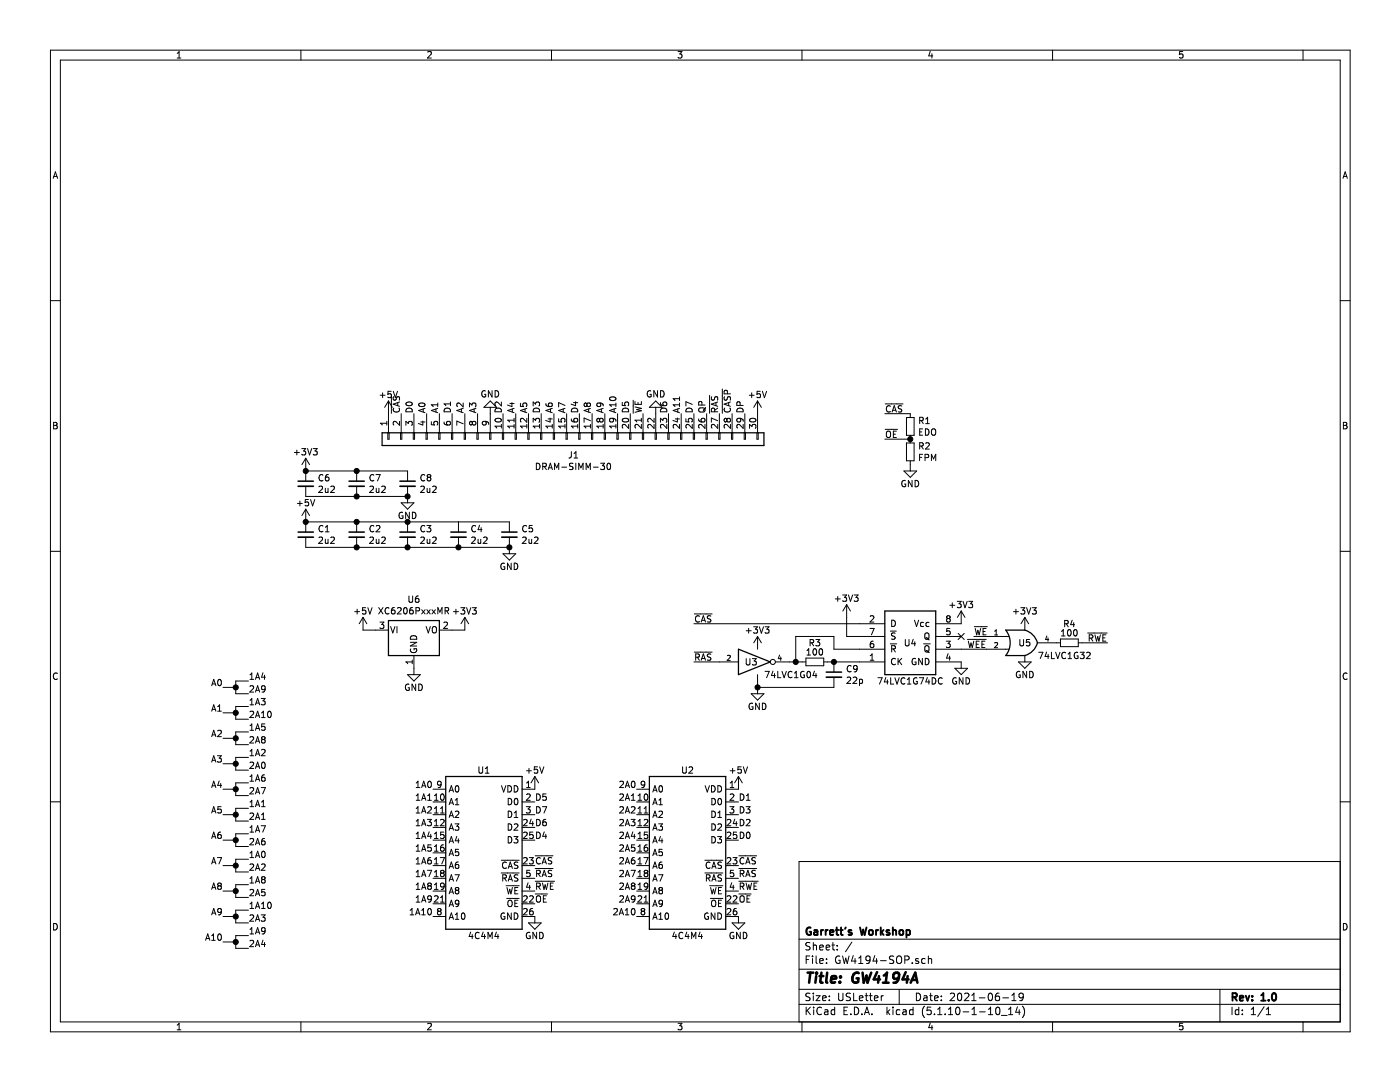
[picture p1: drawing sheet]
EESchema Schematic File Version 4
EELAYER 30 0
EELAYER END
$Descr USLetter 11000 8500
encoding utf-8
Sheet 1 1
Title "GW4194A"
Date "2021-06-19"
Rev "1.0"
Comp "Garrett's Workshop"
Comment1 ""
Comment2 ""
Comment3 ""
Comment4 ""
$EndDescr
$Comp
L Connector_Generic:Conn_01x30 J1
U 1 1
P 4450 3450
F 0 "J1" V 4574 3396 50  0000 C CNN
F 1 "DRAM-SIMM-30" V 4665 3396 50  0000 C CNN
F 2 "stdpads:SIMM-30_Edge" H 4450 3450 50  0001 C CNN
F 3 "~" H 4450 3450 50  0001 C CNN
	1    4450 3450
	0    -1   1    0   
$EndComp
$Comp
L power:+5V #PWR0101
U 1 1
P 5950 3250
F 0 "#PWR0101" H 5950 3100 50  0001 C CNN
F 1 "+5V" H 5950 3400 50  0000 C CNN
F 2 "" H 5950 3250 50  0001 C CNN
F 3 "" H 5950 3250 50  0001 C CNN
	1    5950 3250
	1    0    0    -1  
$EndComp
$Comp
L power:+5V #PWR0102
U 1 1
P 3050 3250
F 0 "#PWR0102" H 3050 3100 50  0001 C CNN
F 1 "+5V" H 3050 3400 50  0000 C CNN
F 2 "" H 3050 3250 50  0001 C CNN
F 3 "" H 3050 3250 50  0001 C CNN
	1    3050 3250
	1    0    0    -1  
$EndComp
$Comp
L power:GND #PWR0103
U 1 1
P 5150 3250
F 0 "#PWR0103" H 5150 3000 50  0001 C CNN
F 1 "GND" H 5150 3100 50  0000 C CNN
F 2 "" H 5150 3250 50  0001 C CNN
F 3 "" H 5150 3250 50  0001 C CNN
	1    5150 3250
	-1   0    0    1   
$EndComp
$Comp
L power:GND #PWR0104
U 1 1
P 3850 3250
F 0 "#PWR0104" H 3850 3000 50  0001 C CNN
F 1 "GND" H 3850 3100 50  0000 C CNN
F 2 "" H 3850 3250 50  0001 C CNN
F 3 "" H 3850 3250 50  0001 C CNN
	1    3850 3250
	-1   0    0    1   
$EndComp
Text Label 3150 3250 1    50   ~ 0
~CAS~
Text Label 3250 3250 1    50   ~ 0
D0
Text Label 3350 3250 1    50   ~ 0
A0
Text Label 3450 3250 1    50   ~ 0
A1
Text Label 3550 3250 1    50   ~ 0
D1
Text Label 3650 3250 1    50   ~ 0
A2
Text Label 3750 3250 1    50   ~ 0
A3
Text Label 3950 3250 1    50   ~ 0
D2
Text Label 4050 3250 1    50   ~ 0
A4
Text Label 4150 3250 1    50   ~ 0
A5
Text Label 4250 3250 1    50   ~ 0
D3
Text Label 4350 3250 1    50   ~ 0
A6
Text Label 4450 3250 1    50   ~ 0
A7
Text Label 4550 3250 1    50   ~ 0
D4
Text Label 4650 3250 1    50   ~ 0
A8
Text Label 4750 3250 1    50   ~ 0
A9
Text Label 4850 3250 1    50   ~ 0
A10
Text Label 4950 3250 1    50   ~ 0
D5
Text Label 5050 3250 1    50   ~ 0
~WE~
Text Label 5250 3250 1    50   ~ 0
D6
Text Label 5350 3250 1    50   ~ 0
A11
Text Label 5450 3250 1    50   ~ 0
D7
Text Label 5550 3250 1    50   ~ 0
QP
Text Label 5650 3250 1    50   ~ 0
~RAS~
Text Label 5750 3250 1    50   ~ 0
~CASP~
Text Label 5850 3250 1    50   ~ 0
DP
Text Label 4200 7100 0    50   ~ 0
~OE~
Text Label 3400 7000 2    50   ~ 0
1A8
Text Label 3400 6900 2    50   ~ 0
1A7
Text Label 3400 6800 2    50   ~ 0
1A6
Text Label 3400 6700 2    50   ~ 0
1A5
Text Label 3400 6600 2    50   ~ 0
1A4
Text Label 3400 6500 2    50   ~ 0
1A3
Text Label 3400 6400 2    50   ~ 0
1A2
Text Label 3400 6300 2    50   ~ 0
1A1
Text Label 3400 6200 2    50   ~ 0
1A0
Text Label 3400 7200 2    50   ~ 0
1A10
Wire Wire Line
	1850 7400 1850 7350
Wire Wire Line
	1850 7400 1850 7450
Connection ~ 1850 7400
Wire Wire Line
	1850 7450 1950 7450
Wire Wire Line
	1850 7350 1950 7350
Wire Wire Line
	1750 7400 1850 7400
Wire Wire Line
	1850 5400 1850 5350
Wire Wire Line
	1850 5400 1850 5450
Connection ~ 1850 5400
Wire Wire Line
	1850 5450 1950 5450
Wire Wire Line
	1850 5350 1950 5350
Wire Wire Line
	1750 5400 1850 5400
Wire Wire Line
	1850 5600 1850 5550
Wire Wire Line
	1850 5600 1850 5650
Connection ~ 1850 5600
Wire Wire Line
	1850 5650 1950 5650
Wire Wire Line
	1850 5550 1950 5550
Wire Wire Line
	1750 5600 1850 5600
Wire Wire Line
	1850 5800 1850 5750
Wire Wire Line
	1850 5800 1850 5850
Connection ~ 1850 5800
Wire Wire Line
	1850 5850 1950 5850
Wire Wire Line
	1850 5750 1950 5750
Wire Wire Line
	1750 5800 1850 5800
Wire Wire Line
	1850 6000 1850 5950
Wire Wire Line
	1850 6000 1850 6050
Connection ~ 1850 6000
Wire Wire Line
	1850 6050 1950 6050
Wire Wire Line
	1850 5950 1950 5950
Wire Wire Line
	1750 6000 1850 6000
Wire Wire Line
	1850 7000 1850 7050
Wire Wire Line
	1850 7000 1850 6950
Connection ~ 1850 7000
Wire Wire Line
	1850 6950 1950 6950
Wire Wire Line
	1850 7050 1950 7050
Wire Wire Line
	1750 7000 1850 7000
Wire Wire Line
	1850 6800 1850 6850
Wire Wire Line
	1850 6800 1850 6750
Connection ~ 1850 6800
Wire Wire Line
	1850 6750 1950 6750
Wire Wire Line
	1850 6850 1950 6850
Wire Wire Line
	1750 6800 1850 6800
Wire Wire Line
	1850 6600 1850 6650
Wire Wire Line
	1850 6600 1850 6550
Connection ~ 1850 6600
Wire Wire Line
	1850 6550 1950 6550
Wire Wire Line
	1850 6650 1950 6650
Wire Wire Line
	1750 6600 1850 6600
Wire Wire Line
	1850 6400 1850 6450
Wire Wire Line
	1850 6400 1850 6350
Connection ~ 1850 6400
Wire Wire Line
	1850 6350 1950 6350
Wire Wire Line
	1850 6450 1950 6450
Wire Wire Line
	1750 6400 1850 6400
Wire Wire Line
	1850 6200 1850 6250
Wire Wire Line
	1850 6200 1850 6150
Connection ~ 1850 6200
Wire Wire Line
	1850 6150 1950 6150
Wire Wire Line
	1850 6250 1950 6250
Wire Wire Line
	1750 6200 1850 6200
Wire Wire Line
	1850 7200 1850 7150
Wire Wire Line
	1850 7200 1850 7250
Connection ~ 1850 7200
Wire Wire Line
	1850 7250 1950 7250
Wire Wire Line
	1850 7150 1950 7150
Wire Wire Line
	1750 7200 1850 7200
$Comp
L Device:C_Small C1
U 1 1
P 2400 4200
F 0 "C1" H 2492 4246 50  0000 L CNN
F 1 "2u2" H 2492 4155 50  0000 L CNN
F 2 "stdpads:C_0805" H 2400 4200 50  0001 C CNN
F 3 "~" H 2400 4200 50  0001 C CNN
	1    2400 4200
	1    0    0    -1  
$EndComp
$Comp
L Device:C_Small C2
U 1 1
P 2800 4200
F 0 "C2" H 2892 4246 50  0000 L CNN
F 1 "2u2" H 2892 4155 50  0000 L CNN
F 2 "stdpads:C_0805" H 2800 4200 50  0001 C CNN
F 3 "~" H 2800 4200 50  0001 C CNN
	1    2800 4200
	1    0    0    -1  
$EndComp
Wire Wire Line
	2800 4300 2400 4300
$Comp
L power:+5V #PWR0113
U 1 1
P 2400 4100
F 0 "#PWR0113" H 2400 3950 50  0001 C CNN
F 1 "+5V" H 2400 4250 50  0000 C CNN
F 2 "" H 2400 4100 50  0001 C CNN
F 3 "" H 2400 4100 50  0001 C CNN
	1    2400 4100
	1    0    0    -1  
$EndComp
Connection ~ 2400 4100
Wire Wire Line
	2400 4100 2800 4100
$Comp
L Device:C_Small C3
U 1 1
P 3200 4200
F 0 "C3" H 3292 4246 50  0000 L CNN
F 1 "2u2" H 3292 4155 50  0000 L CNN
F 2 "stdpads:C_0805" H 3200 4200 50  0001 C CNN
F 3 "~" H 3200 4200 50  0001 C CNN
	1    3200 4200
	1    0    0    -1  
$EndComp
Wire Wire Line
	3200 4100 2800 4100
Connection ~ 2800 4100
Wire Wire Line
	2800 4300 3200 4300
Connection ~ 2800 4300
Connection ~ 3200 4300
Wire Wire Line
	3200 4300 3600 4300
Connection ~ 3600 4300
Wire Wire Line
	3600 4100 3200 4100
Connection ~ 3200 4100
$Comp
L Device:C_Small C4
U 1 1
P 3600 4200
F 0 "C4" H 3692 4246 50  0000 L CNN
F 1 "2u2" H 3692 4155 50  0000 L CNN
F 2 "stdpads:C_0805" H 3600 4200 50  0001 C CNN
F 3 "~" H 3600 4200 50  0001 C CNN
	1    3600 4200
	1    0    0    -1  
$EndComp
Text Label 1950 5650 0    50   ~ 0
2A10
Text Label 1950 5450 0    50   ~ 0
2A9
Text Label 1950 5850 0    50   ~ 0
2A8
Text Label 1950 6050 0    50   ~ 0
2A0
Text Label 1950 6250 0    50   ~ 0
2A7
Text Label 1950 6450 0    50   ~ 0
2A1
Text Label 1950 6850 0    50   ~ 0
2A2
Text Label 1950 7050 0    50   ~ 0
2A5
Text Label 1950 6650 0    50   ~ 0
2A6
Text Label 1950 7250 0    50   ~ 0
2A3
Text Label 1950 7450 0    50   ~ 0
2A4
Text Label 1750 6000 2    50   ~ 0
A3
Text Label 1750 5800 2    50   ~ 0
A2
Text Label 1750 5600 2    50   ~ 0
A1
Text Label 1750 5400 2    50   ~ 0
A0
Text Label 1750 7000 2    50   ~ 0
A8
Text Label 1750 6800 2    50   ~ 0
A7
Text Label 1750 6600 2    50   ~ 0
A6
Text Label 1750 6400 2    50   ~ 0
A5
Text Label 1750 6200 2    50   ~ 0
A4
Text Label 1750 7200 2    50   ~ 0
A9
Text Label 1750 7400 2    50   ~ 0
A10
Text Label 1950 5350 0    50   ~ 0
1A4
Text Label 1950 5550 0    50   ~ 0
1A3
Text Label 1950 5750 0    50   ~ 0
1A5
Text Label 1950 5950 0    50   ~ 0
1A2
Text Label 1950 6150 0    50   ~ 0
1A6
Text Label 1950 6350 0    50   ~ 0
1A1
Text Label 1950 6550 0    50   ~ 0
1A7
Text Label 1950 6750 0    50   ~ 0
1A0
Text Label 1950 6950 0    50   ~ 0
1A8
Text Label 1950 7150 0    50   ~ 0
1A10
Text Label 1950 7350 0    50   ~ 0
1A9
$Comp
L GW_RAM:DRAM-4Mx4-SOP-24 U1
U 1 1
P 3800 6700
F 0 "U1" H 3800 7350 50  0000 C CNN
F 1 "4C4M4" H 3800 6050 50  0000 C CNN
F 2 "stdpads:SOP-24-26_300mil" H 3800 6000 50  0001 C CNN
F 3 "https://www.alliancememory.com/wp-content/uploads/pdf/AS6C8008.pdf" H 3800 6200 50  0001 C CNN
	1    3800 6700
	1    0    0    -1  
$EndComp
Text Label 3400 7100 2    50   ~ 0
1A9
$Comp
L power:GND #PWR0105
U 1 1
P 4200 7200
F 0 "#PWR0105" H 4200 6950 50  0001 C CNN
F 1 "GND" H 4200 7050 50  0000 C CNN
F 2 "" H 4200 7200 50  0001 C CNN
F 3 "" H 4200 7200 50  0001 C CNN
	1    4200 7200
	1    0    0    -1  
$EndComp
Text Label 4200 6800 0    50   ~ 0
~CAS~
Text Label 4200 6900 0    50   ~ 0
~RAS~
Text Label 4200 7000 0    50   ~ 0
~RWE~
Text Label 4200 6300 0    50   ~ 0
D5
Text Label 4200 6600 0    50   ~ 0
D4
Text Label 4200 6400 0    50   ~ 0
D7
Text Label 4200 6500 0    50   ~ 0
D6
$Comp
L power:+5V #PWR0106
U 1 1
P 4200 6200
F 0 "#PWR0106" H 4200 6050 50  0001 C CNN
F 1 "+5V" H 4200 6350 50  0000 C CNN
F 2 "" H 4200 6200 50  0001 C CNN
F 3 "" H 4200 6200 50  0001 C CNN
	1    4200 6200
	1    0    0    -1  
$EndComp
Text Label 5800 7100 0    50   ~ 0
~OE~
Text Label 5000 7000 2    50   ~ 0
2A8
Text Label 5000 6900 2    50   ~ 0
2A7
Text Label 5000 6800 2    50   ~ 0
2A6
Text Label 5000 6700 2    50   ~ 0
2A5
Text Label 5000 6600 2    50   ~ 0
2A4
Text Label 5000 6500 2    50   ~ 0
2A3
Text Label 5000 6400 2    50   ~ 0
2A2
Text Label 5000 6300 2    50   ~ 0
2A1
Text Label 5000 6200 2    50   ~ 0
2A0
Text Label 5000 7200 2    50   ~ 0
2A10
Text Label 5000 7100 2    50   ~ 0
2A9
$Comp
L power:GND #PWR0108
U 1 1
P 5800 7200
F 0 "#PWR0108" H 5800 6950 50  0001 C CNN
F 1 "GND" H 5800 7050 50  0000 C CNN
F 2 "" H 5800 7200 50  0001 C CNN
F 3 "" H 5800 7200 50  0001 C CNN
	1    5800 7200
	1    0    0    -1  
$EndComp
Text Label 5800 6800 0    50   ~ 0
~CAS~
Text Label 5800 6900 0    50   ~ 0
~RAS~
Text Label 5800 7000 0    50   ~ 0
~RWE~
$Comp
L power:+5V #PWR0109
U 1 1
P 5800 6200
F 0 "#PWR0109" H 5800 6050 50  0001 C CNN
F 1 "+5V" H 5800 6350 50  0000 C CNN
F 2 "" H 5800 6200 50  0001 C CNN
F 3 "" H 5800 6200 50  0001 C CNN
	1    5800 6200
	1    0    0    -1  
$EndComp
Text Label 5800 6600 0    50   ~ 0
D0
Text Label 5800 6500 0    50   ~ 0
D2
Text Label 5800 6400 0    50   ~ 0
D3
Text Label 5800 6300 0    50   ~ 0
D1
$Comp
L power:GND #PWR0110
U 1 1
P 4000 4300
F 0 "#PWR0110" H 4000 4050 50  0001 C CNN
F 1 "GND" H 4000 4150 50  0000 C CNN
F 2 "" H 4000 4300 50  0001 C CNN
F 3 "" H 4000 4300 50  0001 C CNN
	1    4000 4300
	1    0    0    -1  
$EndComp
Wire Wire Line
	3600 4300 4000 4300
Connection ~ 4000 4300
Wire Wire Line
	4000 4100 3600 4100
$Comp
L Device:C_Small C5
U 1 1
P 4000 4200
F 0 "C5" H 4092 4246 50  0000 L CNN
F 1 "2u2" H 4092 4155 50  0000 L CNN
F 2 "stdpads:C_0805" H 4000 4200 50  0001 C CNN
F 3 "~" H 4000 4200 50  0001 C CNN
	1    4000 4200
	1    0    0    -1  
$EndComp
$Comp
L GW_RAM:DRAM-4Mx4-SOP-24 U2
U 1 1
P 5400 6700
F 0 "U2" H 5400 7350 50  0000 C CNN
F 1 "4C4M4" H 5400 6050 50  0000 C CNN
F 2 "stdpads:SOP-24-26_300mil" H 5400 6000 50  0001 C CNN
F 3 "https://www.alliancememory.com/wp-content/uploads/pdf/AS6C8008.pdf" H 5400 6200 50  0001 C CNN
	1    5400 6700
	1    0    0    -1  
$EndComp
$Comp
L power:GND #PWR0107
U 1 1
P 7550 5200
F 0 "#PWR0107" H 7550 4950 50  0001 C CNN
F 1 "GND" H 7550 5050 50  0000 C CNN
F 2 "" H 7550 5200 50  0001 C CNN
F 3 "" H 7550 5200 50  0001 C CNN
	1    7550 5200
	1    0    0    -1  
$EndComp
NoConn ~ 7550 5000
Text Label 7650 5000 0    50   ~ 0
~WE~
Text Label 7750 5100 2    50   ~ 0
~WEE~
Wire Wire Line
	7650 5000 7750 5000
Text Label 8700 5050 2    50   ~ 0
~RWE~
Wire Wire Line
	8700 5050 8500 5050
$Comp
L Device:R_Small R2
U 1 1
P 7150 3550
F 0 "R2" H 7209 3596 50  0000 L CNN
F 1 "FPM" H 7209 3505 50  0000 L CNN
F 2 "stdpads:R_0805" H 7150 3550 50  0001 C CNN
F 3 "~" H 7150 3550 50  0001 C CNN
	1    7150 3550
	1    0    0    -1  
$EndComp
$Comp
L Device:R_Small R1
U 1 1
P 7150 3350
F 0 "R1" H 7209 3396 50  0000 L CNN
F 1 "EDO" H 7209 3305 50  0000 L CNN
F 2 "stdpads:R_0805" H 7150 3350 50  0001 C CNN
F 3 "~" H 7150 3350 50  0001 C CNN
	1    7150 3350
	1    0    0    -1  
$EndComp
Text Label 6950 3450 0    50   ~ 0
~OE~
Wire Wire Line
	7150 3450 6950 3450
Connection ~ 7150 3450
Text Label 6950 3250 0    50   ~ 0
~CAS~
Wire Wire Line
	6950 3250 7150 3250
$Comp
L power:GND #PWR0115
U 1 1
P 7150 3650
F 0 "#PWR0115" H 7150 3400 50  0001 C CNN
F 1 "GND" H 7150 3500 50  0000 C CNN
F 2 "" H 7150 3650 50  0001 C CNN
F 3 "" H 7150 3650 50  0001 C CNN
	1    7150 3650
	1    0    0    -1  
$EndComp
$Comp
L 74xGxx:74AHCT1G32 U5
U 1 1
P 8050 5050
F 0 "U5" H 8050 5050 50  0000 C CNN
F 1 "74LVC1G32" H 8150 4950 50  0000 L CNN
F 2 "stdpads:SOT-353" H 8050 5050 50  0001 C CNN
F 3 "http://www.ti.com/lit/sg/scyt129e/scyt129e.pdf" H 8050 5050 50  0001 C CNN
	1    8050 5050
	1    0    0    -1  
$EndComp
$Comp
L power:GND #PWR0118
U 1 1
P 8050 5150
F 0 "#PWR0118" H 8050 4900 50  0001 C CNN
F 1 "GND" H 8050 5000 50  0000 C CNN
F 2 "" H 8050 5150 50  0001 C CNN
F 3 "" H 8050 5150 50  0001 C CNN
	1    8050 5150
	1    0    0    -1  
$EndComp
$Comp
L Regulator_Linear:XC6206PxxxMR U6
U 1 1
P 3250 4950
F 0 "U6" H 3250 5192 50  0000 C CNN
F 1 "XC6206PxxxMR" H 3250 5101 50  0000 C CNN
F 2 "stdpads:SOT-23" H 3250 5175 50  0001 C CIN
F 3 "https://www.torexsemi.com/file/xc6206/XC6206.pdf" H 3250 4950 50  0001 C CNN
	1    3250 4950
	1    0    0    -1  
$EndComp
$Comp
L power:GND #PWR0119
U 1 1
P 3250 5250
F 0 "#PWR0119" H 3250 5000 50  0001 C CNN
F 1 "GND" H 3250 5100 50  0000 C CNN
F 2 "" H 3250 5250 50  0001 C CNN
F 3 "" H 3250 5250 50  0001 C CNN
	1    3250 5250
	1    0    0    -1  
$EndComp
$Comp
L Device:C_Small C6
U 1 1
P 2400 3800
F 0 "C6" H 2492 3846 50  0000 L CNN
F 1 "2u2" H 2492 3755 50  0000 L CNN
F 2 "stdpads:C_0805" H 2400 3800 50  0001 C CNN
F 3 "~" H 2400 3800 50  0001 C CNN
	1    2400 3800
	1    0    0    -1  
$EndComp
$Comp
L Device:C_Small C7
U 1 1
P 2800 3800
F 0 "C7" H 2892 3846 50  0000 L CNN
F 1 "2u2" H 2892 3755 50  0000 L CNN
F 2 "stdpads:C_0805" H 2800 3800 50  0001 C CNN
F 3 "~" H 2800 3800 50  0001 C CNN
	1    2800 3800
	1    0    0    -1  
$EndComp
Wire Wire Line
	2800 3900 2400 3900
Wire Wire Line
	2400 3700 2800 3700
$Comp
L power:+3V3 #PWR0121
U 1 1
P 2400 3700
F 0 "#PWR0121" H 2400 3550 50  0001 C CNN
F 1 "+3V3" H 2400 3850 50  0000 C CNN
F 2 "" H 2400 3700 50  0001 C CNN
F 3 "" H 2400 3700 50  0001 C CNN
	1    2400 3700
	1    0    0    -1  
$EndComp
Connection ~ 2400 3700
$Comp
L power:+5V #PWR0122
U 1 1
P 2850 4950
F 0 "#PWR0122" H 2850 4800 50  0001 C CNN
F 1 "+5V" H 2850 5100 50  0000 C CNN
F 2 "" H 2850 4950 50  0001 C CNN
F 3 "" H 2850 4950 50  0001 C CNN
	1    2850 4950
	1    0    0    -1  
$EndComp
Wire Wire Line
	2950 4950 2850 4950
$Comp
L power:+3V3 #PWR0123
U 1 1
P 3650 4950
F 0 "#PWR0123" H 3650 4800 50  0001 C CNN
F 1 "+3V3" H 3650 5100 50  0000 C CNN
F 2 "" H 3650 4950 50  0001 C CNN
F 3 "" H 3650 4950 50  0001 C CNN
	1    3650 4950
	1    0    0    -1  
$EndComp
Wire Wire Line
	3550 4950 3650 4950
$Comp
L GW_Logic:741G74DC U4
U 1 1
P 7150 5050
F 0 "U4" H 7150 5050 50  0000 C CNN
F 1 "74LVC1G74DC" H 7150 4750 50  0000 C CNN
F 2 "stdpads:NXP_TSSOP-8_3x3mm_P0.65mm" H 7150 4700 50  0001 C TNN
F 3 "" H 7150 4850 60  0001 C CNN
	1    7150 5050
	1    0    0    -1  
$EndComp
$Comp
L power:+3V3 #PWR0114
U 1 1
P 7550 4900
F 0 "#PWR0114" H 7550 4750 50  0001 C CNN
F 1 "+3V3" H 7550 5050 50  0000 C CNN
F 2 "" H 7550 4900 50  0001 C CNN
F 3 "" H 7550 4900 50  0001 C CNN
	1    7550 4900
	1    0    0    -1  
$EndComp
$Comp
L power:+3V3 #PWR0117
U 1 1
P 8050 4950
F 0 "#PWR0117" H 8050 4800 50  0001 C CNN
F 1 "+3V3" H 8050 5100 50  0000 C CNN
F 2 "" H 8050 4950 50  0001 C CNN
F 3 "" H 8050 4950 50  0001 C CNN
	1    8050 4950
	1    0    0    -1  
$EndComp
Connection ~ 2800 3900
Wire Wire Line
	6650 5000 6750 5000
Text Label 5450 5200 0    50   ~ 0
~RAS~
$Comp
L Device:C_Small C9
U 1 1
P 6550 5300
F 0 "C9" H 6642 5346 50  0000 L CNN
F 1 "22p" H 6642 5255 50  0000 L CNN
F 2 "stdpads:C_0805" H 6550 5300 50  0001 C CNN
F 3 "~" H 6550 5300 50  0001 C CNN
	1    6550 5300
	1    0    0    -1  
$EndComp
$Comp
L Device:R_Small R3
U 1 1
P 6400 5200
F 0 "R3" V 6250 5200 50  0000 C CNN
F 1 "100" V 6350 5200 50  0000 C BNN
F 2 "stdpads:R_0805" H 6400 5200 50  0001 C CNN
F 3 "~" H 6400 5200 50  0001 C CNN
	1    6400 5200
	0    1    1    0   
$EndComp
Wire Wire Line
	6500 5200 6550 5200
Wire Wire Line
	6750 5100 6550 5100
Wire Wire Line
	6550 5100 6550 5000
Text Label 5450 4900 0    50   ~ 0
~CAS~
Wire Wire Line
	5450 4900 6750 4900
Connection ~ 6550 5200
Wire Wire Line
	6550 5200 6750 5200
Wire Wire Line
	6300 5200 6250 5200
Wire Wire Line
	6250 5200 6250 5000
Wire Wire Line
	6250 5000 6550 5000
$Comp
L 74xGxx:74AHCT1G04 U3
U 1 1
P 5950 5200
F 0 "U3" H 5900 5200 50  0000 C CNN
F 1 "74LVC1G04" H 6000 5100 50  0000 L CNN
F 2 "stdpads:SOT-353" H 5950 5200 50  0001 C CNN
F 3 "http://www.ti.com/lit/sg/scyt129e/scyt129e.pdf" H 5950 5200 50  0001 C CNN
	1    5950 5200
	1    0    0    -1  
$EndComp
$Comp
L power:GND #PWR0112
U 1 1
P 5950 5400
F 0 "#PWR0112" H 5950 5150 50  0001 C CNN
F 1 "GND" H 5950 5250 50  0000 C CNN
F 2 "" H 5950 5400 50  0001 C CNN
F 3 "" H 5950 5400 50  0001 C CNN
	1    5950 5400
	1    0    0    -1  
$EndComp
Wire Wire Line
	5450 5200 5650 5200
Wire Wire Line
	6200 5200 6250 5200
Connection ~ 6250 5200
Wire Wire Line
	7550 5100 7750 5100
Wire Wire Line
	5950 5300 5950 5400
Wire Wire Line
	5950 5400 6550 5400
Connection ~ 5950 5400
Wire Wire Line
	6650 4850 6650 5000
$Comp
L power:+3V3 #PWR0111
U 1 1
P 6650 4850
F 0 "#PWR0111" H 6650 4700 50  0001 C CNN
F 1 "+3V3" H 6650 5000 50  0000 C CNN
F 2 "" H 6650 4850 50  0001 C CNN
F 3 "" H 6650 4850 50  0001 C CNN
	1    6650 4850
	1    0    0    -1  
$EndComp
$Comp
L power:+3V3 #PWR0116
U 1 1
P 5950 5100
F 0 "#PWR0116" H 5950 4950 50  0001 C CNN
F 1 "+3V3" H 5950 5250 50  0000 C CNN
F 2 "" H 5950 5100 50  0001 C CNN
F 3 "" H 5950 5100 50  0001 C CNN
	1    5950 5100
	1    0    0    -1  
$EndComp
$Comp
L Device:R_Small R4
U 1 1
P 8400 5050
F 0 "R4" V 8250 5050 50  0000 C CNN
F 1 "100" V 8350 5050 50  0000 C BNN
F 2 "stdpads:R_0805" H 8400 5050 50  0001 C CNN
F 3 "~" H 8400 5050 50  0001 C CNN
	1    8400 5050
	0    1    1    0   
$EndComp
$Comp
L Device:C_Small C8
U 1 1
P 3200 3800
F 0 "C8" H 3292 3846 50  0000 L CNN
F 1 "2u2" H 3292 3755 50  0000 L CNN
F 2 "stdpads:C_0805" H 3200 3800 50  0001 C CNN
F 3 "~" H 3200 3800 50  0001 C CNN
	1    3200 3800
	1    0    0    -1  
$EndComp
Wire Wire Line
	3200 3900 2800 3900
Wire Wire Line
	2800 3700 3200 3700
$Comp
L power:GND #PWR0120
U 1 1
P 3200 3900
F 0 "#PWR0120" H 3200 3650 50  0001 C CNN
F 1 "GND" H 3200 3750 50  0000 C CNN
F 2 "" H 3200 3900 50  0001 C CNN
F 3 "" H 3200 3900 50  0001 C CNN
	1    3200 3900
	1    0    0    -1  
$EndComp
Connection ~ 3200 3900
Connection ~ 2800 3700
$EndSCHEMATC
